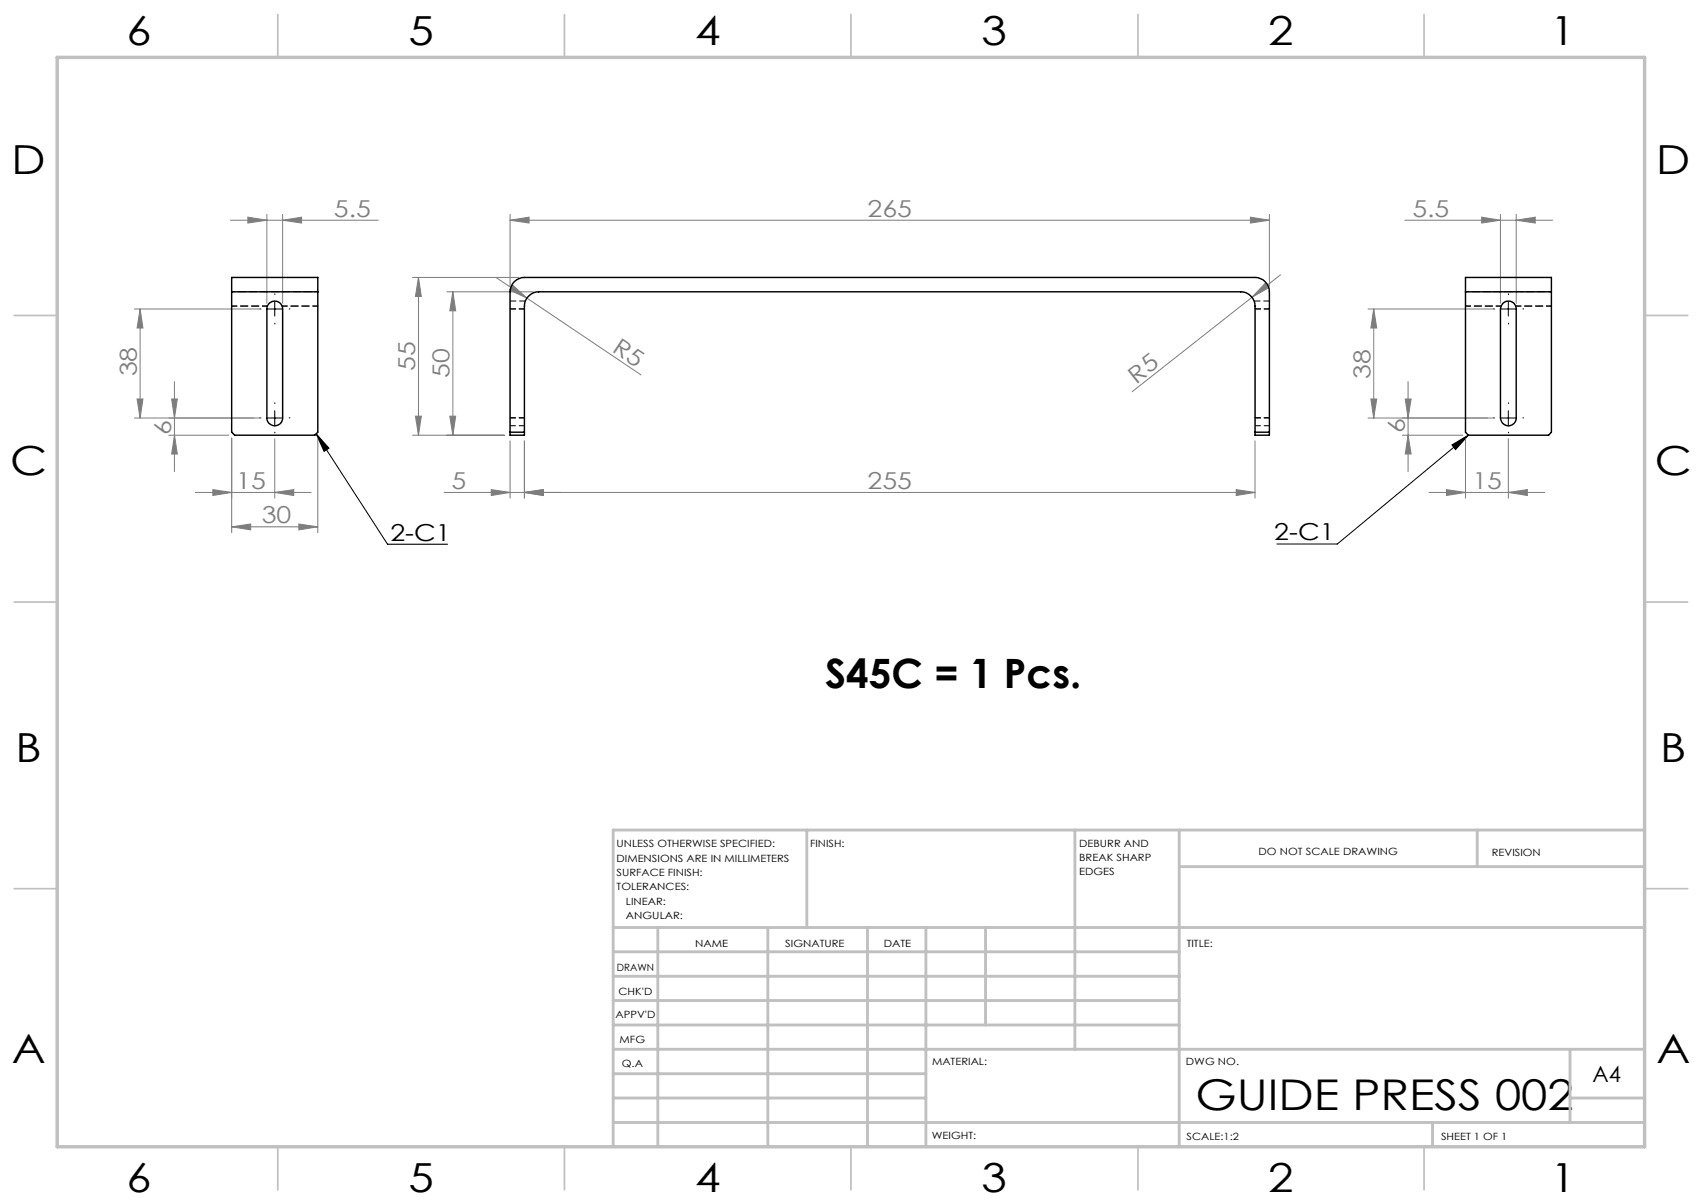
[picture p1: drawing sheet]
<svg xmlns="http://www.w3.org/2000/svg" width="297mm" height="210mm" viewBox="0 0 297 210" stroke-linecap="round" stroke-linejoin="round" font-family="sans-serif">
<path d="M46.7 53.9h2.5M47.9 52.7v2.4M262 53.9h2.5M263.2 52.7v2.4M46.7 72.9h2.5M47.9 71.6v2.5M55.2 75.7l2.2 2.5-.8 .5zM55.2 75.7l12.4 19.2h10.5M253.4 77.6l2.8-1.7-2.2 2.5zM256.2 75.9l-22.8 19h-10.6M262 72.9h2.5M263.2 71.6v2.5" fill="none" stroke="#000" stroke-width=".18"/>
<g fill="none" stroke="#808080" stroke-width=".18">
<path d="M40.2 38.4h25.8M43.3 37.9l3.3 .5-3.3 .5zM46.6 37.4v15.5M49.3 38.4l3.3-.5v1zM49.3 37.4v15.5M89 38.4l3.3-.5v1zM89 37.4v12.5M89 38.4h132.5M218.2 37.9l3.3 .5-3.3 .5zM221.5 37.4v12.5M245.1 38.4h25.8M258.6 37.9l3.2 .5-3.2 .5z"/>
<path d="M261.8 37.4v15.5M264.6 38.4l3.3-.5v1zM264.6 37.4v15.5M23.5 53.9h22.1M24.4 53.9l.5 3.3h-1zM24.4 53.9v19M72 48.4h18.5M73 48.4l.5 3.3h-1zM73 48.4v27.5M78 50.9h15M79 50.9l.5 3.3h-1zM79 50.9v25"/>
<path d="M86.6 48.5l5.3 3.5M89.5 49.7l2.4 2.3-3-1.4zM91.9 52l20 13.4M218.5 51.8l-20.9 16.5M220.8 49.4l.6 .8-2.9 1.6zM223.4 47.9l-4.9 3.9M238.7 53.9h22.1M239.7 53.9l.5 3.3h-1zM239.7 53.9v19M23.5 72.9h22.1M23.9 69.6h1l-.5 3.3zM29.5 75.9h10.4"/>
<path d="M30 69.6h.9l-.5 3.3zM30.4 75.9l.5 3.3h-.9zM30.4 66.6v15.7M40.4 76.4v16.5M47.9 76.5v10.4M55.5 76.4v16.5M72 75.9h16M72.5 72.6h1l-.5 3.3zM78.5 72.6h1l-.5 3.3zM89 76.9v10M91.5 76.9v10M219 76.9v10"/>
<path d="M238.7 72.9h22.1M239.2 69.6h1l-.5 3.3zM244.7 75.9h10.5M245.2 69.6h1l-.5 3.3zM245.7 75.9l.5 3.3h-1zM245.7 66.6v15.7M255.7 76.4v10.5M263.2 76.5v10.4M34.1 85.9h20.2M37.1 85.4l3.3 .5-3.3 .5zM40.4 91.9l3.3-.5v1zM40.4 91.9h15.1"/>
<path d="M47.9 85.9l3.4-.5v1zM52.1 91.4l3.4 .5-3.4 .5zM77.5 85.9h141.5M85.7 85.4l3.3 .5-3.3 .5zM91.5 85.9l3.3-.5v1zM215.7 85.4l3.3 .5-3.3 .5zM249.4 85.9h20.2M252.4 85.4l3.3 .5-3.3 .5zM263.2 85.9l3.3-.5v1z"/>
</g>
<g fill="none" stroke="#000" stroke-width=".18" stroke-dasharray="15.2 1.3 1.3 1.3">
<path d="M45.5 53.9h-.2M48 51.4v-.1M48 56.4v.1M50.5 53.9h.1M260.7 53.9h-.1M263.2 51.4v-.1M263.2 56.4v.1M265.7 53.9h.2M45.5 72.9h-.2M48 70.4v-.1M48 75.4v.1M50.5 72.9h.1"/>
<path d="M260.7 72.9h-.1M263.2 70.4v-.1M263.2 75.4v.1M265.7 72.9h.2"/>
</g>
<path d="M287 55h7.5M287 144.8v55.2h-187.2" fill="none" stroke="#c0c0c0" stroke-width=".18"/>
<g fill="none" stroke="#c0c0c0" stroke-width=".5">
<path d="M140.8 144.8v17M187.6 144.8v38.2M205.8 144.8v55.2M205.8 151.2h81.2M257.8 144.8v6.4M287 144.8h-180v55.2M107 161.8h180M107 178.8h98.8M107 174.5h98.8M107 170.3h98.8M107 166h98.8M114.8 161.8v38.2"/>
<path d="M134 161.8v38.2M151.4 161.8v38.2M161.6 161.8v38.2M172 161.8v17M107 195.8h180M107 191.5h54.6M107 187.3h54.6M107 183h180M250 195.8v4.2M274 191.5h13M274 183v12.8"/>
</g>
<g fill="none" stroke="#c0c0c0" stroke-width=".3">
<path d="M48.5 2.5v7.5M98.5 2.5v7.5M148.5 2.5v7.5M198.6 2.5v7.5M248.5 2.5v7.5M2.5 55h7.5M287 55h7.5M2.5 105h7.5M287 105h7.5M2.5 155h7.5M287 155h7.5M48.5 200v7.5"/>
<path d="M98.5 200v7.5M148.5 200v7.5M198.6 200v7.5M248.5 200v7.5"/>
</g>
<path d="M10 10h277v190h-277z" fill="none" stroke="#c0c0c0" stroke-width=".6"/>
<path d="M253.4 77.6l2.8-1.7-2.2 2.5zM55.2 75.7l2.2 2.5-.8 .5z" fill="#000"/>
<g fill="#808080">
<path d="M220.8 49.4l.6 .8-2.9 1.6z"/>
<path d="M89.5 49.7l2.4 2.3-3-1.4z"/>
<path d="M91.5 85.9l3.3-.5v1zM85.7 85.4l3.3 .5-3.3 .5z"/>
<path d="M89 38.4l3.3-.5v1zM218.2 37.9l3.3 .5-3.3 .5zM43.3 37.9l3.3 .5-3.3 .5zM49.3 38.4l3.3-.5v1z"/>
<path d="M37.1 85.4l3.3 .5-3.3 .5zM47.9 85.9l3.4-.5v1z"/>
<path d="M40.4 91.9l3.3-.5v1zM52.1 91.4l3.4 .5-3.4 .5z"/>
<path d="M91.5 85.9l3.3-.5v1zM215.7 85.4l3.3 .5-3.3 .5z"/>
<path d="M72.5 72.6h1l-.5 3.3zM73 48.4l.5 3.3h-1zM78.5 72.6h1l-.5 3.3zM79 50.9l.5 3.3h-1zM245.7 75.9l.5 3.3h-1zM245.2 69.6h1l-.5 3.3zM30.4 75.9l.5 3.3h-.9zM30 69.6h.9l-.5 3.3z"/>
<path d="M239.7 53.9l.5 3.3h-1zM239.2 69.6h1l-.5 3.3zM24.4 53.9l.5 3.3h-1zM23.9 69.6h1l-.5 3.3z"/>
<path d="M252.4 85.4l3.3 .5-3.3 .5zM263.2 85.9l3.3-.5v1zM258.6 37.9l3.2 .5-3.2 .5zM264.6 38.4l3.3-.5v1z"/>
</g>
<path d="M40.4 50.9v-2.5h15.1v2.5M40.4 50.9h15.1M40.4 50.9v24.5l.6 .5h13.9l.6-.5v-24.5M47 52.9a1.39 1.39 0 0 1 1.5-.3 1.39 1.39 0 0 1 .8 1.3v19a1.38 1.38 0 0 1-1.4 1.4 1.38 1.38 0 0 1-1.3-1.4v-19v-.4zM89.7 49.1a2.72 2.72 0 0 1 1.8-.7h127.5a2.53 2.53 0 0 1 2.5 2.5v25h-2.5v-22.5a2.53 2.53 0 0 0-2.5-2.5h-122.5a2.53 2.53 0 0 0-2.5 2.5v22.5h-2.5v-25a2.72 2.72 0 0 1 .7-1.8zM255.7 50.9v-2.5h15v2.5M255.7 50.9h15M255.7 50.9v24.5l.5 .5h14l.5-.5v-24.5M262.3 52.9a1.36 1.36 0 0 1 1.5-.3 1.36 1.36 0 0 1 .8 1.3v19a1.38 1.38 0 0 1-1.4 1.4 1.38 1.38 0 0 1-1.4-1.4v-19zM89 75.4h2.5M219 75.4h2.5" fill="none" stroke="#000" stroke-width=".25"/>
<path d="M89 53.9h2.5M91.5 53.9h-2.5M91.7 52.5h-2.7M219 53.9h2.5M221.5 53.9h-2.5M221.5 52.5h-2.6M89 72.9h2.5M89 74.3h2.5M219 72.9h2.5M219 74.3h2.5" fill="none" stroke="#000" stroke-width=".18" stroke-dasharray="1.3 .6" stroke-dashoffset=".3"/>
<path d="M55.5 50.9h-15M255.7 50.9h15" fill="none" stroke="#000" stroke-width=".18" stroke-dasharray="1.3 .6" stroke-dashoffset=".8"/>
<path d="M40.5 53.4h6.2M46.7 53.4h-6.2M49.2 53.4h6.3M55.5 53.4h-6.3M255.7 53.4h6.3M262 53.4h-6.3M264.5 53.4h6.2M270.7 53.4h-6.2" fill="none" stroke="#000" stroke-width=".18" stroke-dasharray="1.3 .6" stroke-dashoffset=".4"/>
<text font-size="7.4" x="208.6" y="193.5">GUIDE PRESS 002</text>
<text font-size="7.1" x="144" y="120.1">S45C = 1 Pcs.</text>
<g font-size="7">
<text x="22.1" y="7.9">6</text>
<text x="71.3" y="7.9">5</text>
<text x="121.3" y="7.9">4</text>
<text x="171.3" y="7.9">3</text>
<text x="221.3" y="7.9">2</text>
<text x="270.5" y="7.9">1</text>
<text x="2" y="30.4">D</text>
<text x="289" y="30.4">D</text>
<text x="1.8" y="82.9">C</text>
<text x="288.7" y="82.9">C</text>
<text x="2.7" y="132.9">B</text>
<text x="289.7" y="132.9">B</text>
<text x="2" y="185.4">A</text>
<text x="289" y="185.4">A</text>
<text x="22.1" y="207.9">6</text>
<text x="71.3" y="207.9">5</text>
<text x="121.3" y="207.9">4</text>
<text x="171.3" y="207.9">3</text>
<text x="221.3" y="207.9">2</text>
<text x="270.5" y="207.9">1</text>
</g>
<g font-size="4.1" fill="#808080">
<text x="58.3" y="37.8">5.5</text>
<text x="151.4" y="37.8">265</text>
<text x="246.5" y="37.8">5.5</text>
<text x="23.9" y="65.7" transform="rotate(-90 23.9 65.7)">38</text>
<text x="72.5" y="64.7" transform="rotate(-90 72.5 64.7)">55</text>
<text x="78.5" y="66" transform="rotate(-90 78.5 66)">50</text>
<text x="106.6" y="61.2" transform="rotate(34 106.6 61.2)">R5</text>
<text x="198.2" y="67.1" transform="rotate(-38 198.2 67.1)">R5</text>
<text x="239.2" y="66" transform="rotate(-90 239.2 66)">38</text>
<text x="29.9" y="75.9" transform="rotate(-90 29.9 75.9)">6</text>
<text x="245.2" y="75.6" transform="rotate(-90 245.2 75.6)">6</text>
<text x="41.2" y="85.3">15</text>
<text x="78.8" y="85.3">5</text>
<text x="151.4" y="85.3">255</text>
<text x="256.9" y="85.3">15</text>
<text x="45.7" y="91.3">30</text>
</g>
<g font-size="4.1">
<text x="68.1" y="94.3">2-C1</text>
<text x="222.4" y="94.3">2-C1</text>
</g>
<text font-size="3.9" x="277.9" y="188.8">A4</text>
<g font-size="1.7">
<text x="107.6" y="147.8">UNLESS OTHERWISE SPECIFIED:</text>
<text x="141.4" y="147.8">FINISH:</text>
<text x="188.3" y="147.7">DEBURR AND</text>
<text x="219.6" y="149.2">DO NOT SCALE DRAWING</text>
<text x="260.3" y="149.4">REVISION</text>
<text x="107.6" y="150.3">DIMENSIONS ARE IN MILLIMETERS</text>
<text x="107.6" y="152.8">SURFACE FINISH:</text>
<text x="107.6" y="155.3">TOLERANCES:</text>
<text x="188.3" y="150.2">BREAK SHARP</text>
<text x="188.3" y="152.7">EDGES</text>
<text x="109.2" y="157.8">LINEAR:</text>
<text x="109.2" y="160.3">ANGULAR:</text>
<text x="121.3" y="165.2">NAME</text>
<text x="137" y="165.1">SIGNATURE</text>
<text x="154.2" y="165.1">DATE</text>
<text x="207.1" y="165.1">TITLE:</text>
<text x="107.6" y="169.3">DRAWN</text>
<text x="107.9" y="173.5">CHK'D</text>
<text x="107.4" y="177.6">APPV'D</text>
<text x="108.1" y="182">MFG</text>
<text x="162.6" y="185.7">MATERIAL:</text>
<text x="207" y="185.7">DWG NO.</text>
<text x="108.5" y="186.2">Q.A</text>
<text x="162.6" y="198.7">WEIGHT:</text>
<text x="207.1" y="198.8">SCALE:1:2</text>
<text x="251.5" y="198.8">SHEET 1 OF 1</text>
</g>
</svg>
